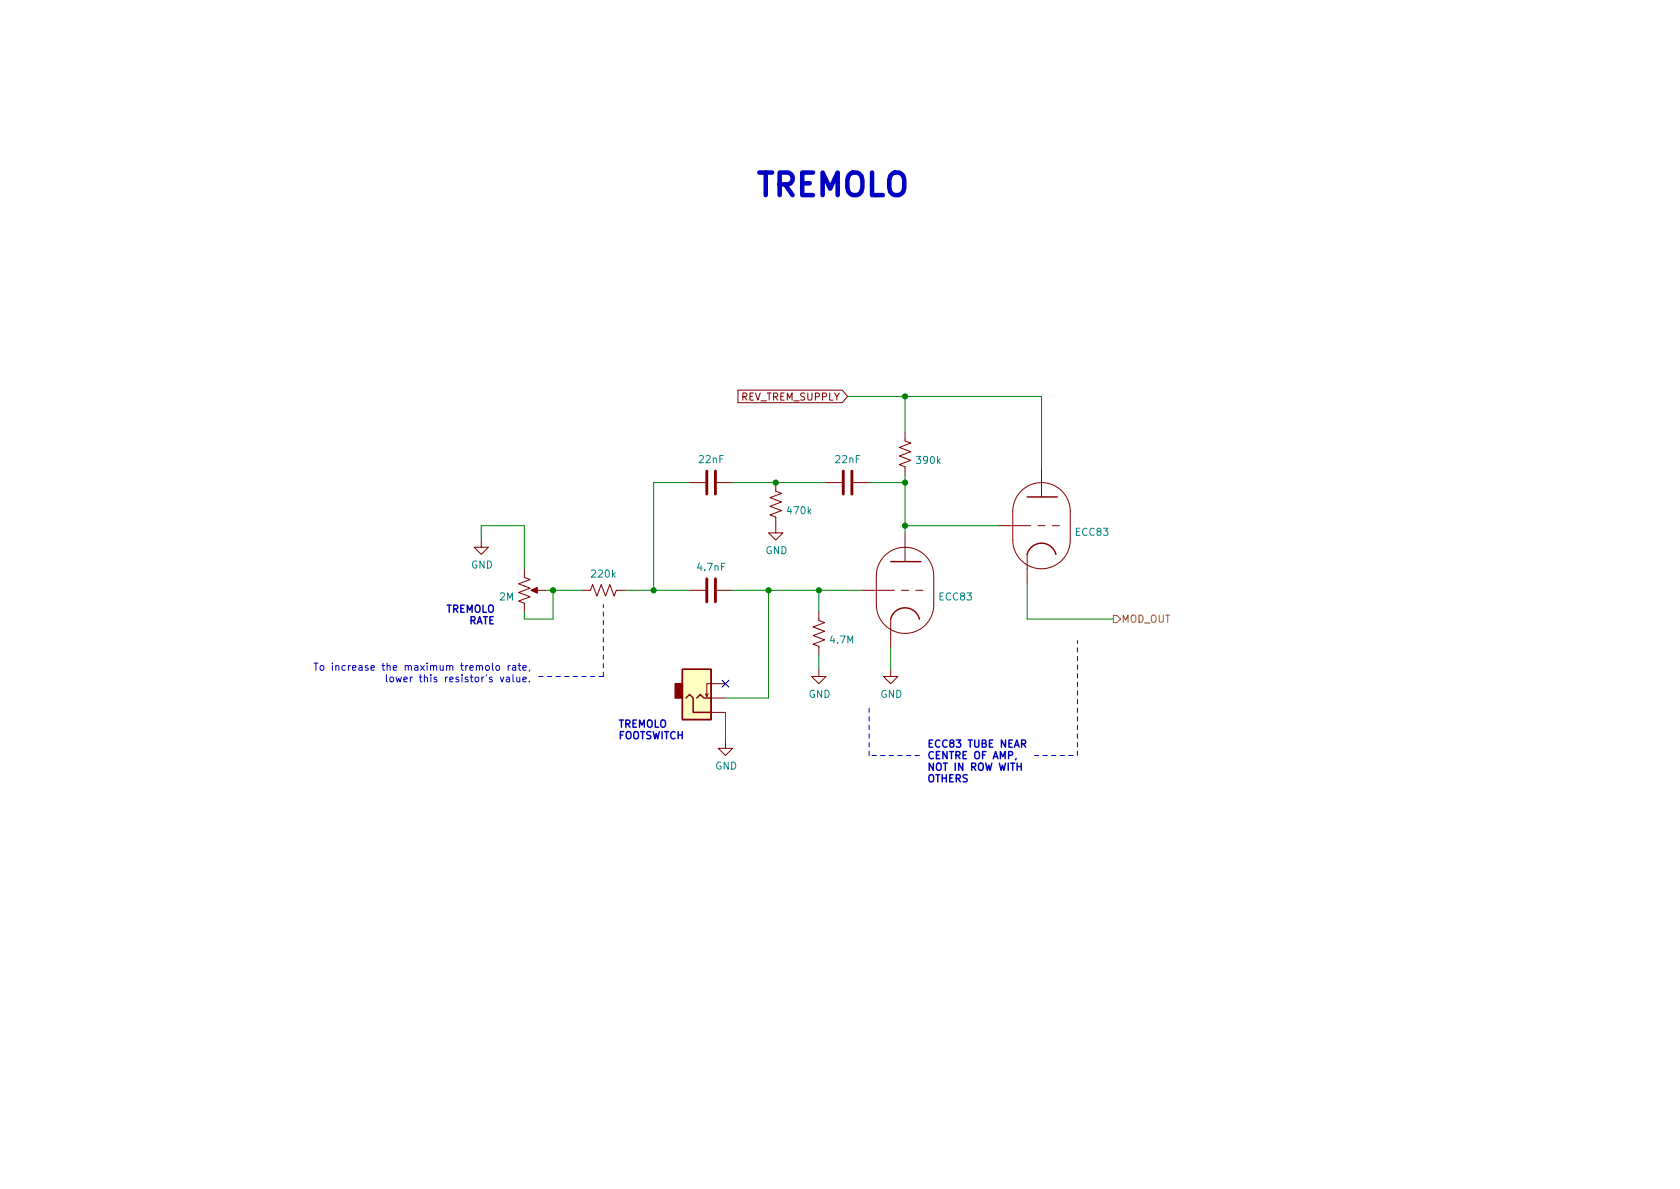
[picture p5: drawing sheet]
<svg xmlns="http://www.w3.org/2000/svg" width="297mm" height="210mm" viewBox="0 0 297 210" stroke-linecap="round" stroke-linejoin="round" font-family="sans-serif">
<g fill="none" stroke="#840000" stroke-width=".18">
<path d="M130.5 69h18.4l1 1.1-1 1.1h-18.4zM160 76.4v1.6l1 .4-2 .7 2 .8-2 .7 2 .8-2 .8 1 .3v1.6M85.1 95.5v1.3h1.3l-1.3 1.2-1.3-1.2h1.3M121.9 85.3h2.8M126.7 85.3h2.8M137.2 85.3v1.6l1 .3-2.1 .8 2.1 .8-2.1 .7 2.1 .8-2.1 .8 1.1 .3v2.8h1.2l-1.2 1.3-1.3-1.3h1.3M146 85.3h2.8M150.9 85.3h2.8M156.4 98.3a5.1 5.1 0 0 1 5.6-1.1 5.1 5.1 0 0 1 3.1 4.6v5.1a5.1 5.1 0 0 1-5.1 5.1 5.1 5.1 0 0 1-5.1-5.1v-5.1a5.1 5.1 0 0 1 1.5-3.5zM160 94.2v5.1M176.5 93h5.7M179.1 95.5a5.1 5.1 0 0 0 5 5.1 5.1 5.1 0 0 0 5.1-5.1"/>
<path d="M179.1 90.4v5.1M179.1 90.4a5.1 5.1 0 0 1 5-5.1 5.1 5.1 0 0 1 5.1 5.1M181.6 98v5.1M183.5 93h1.3M184.1 82.8v5.1M186.1 93h1.2M189.2 90.4v5.1M92.7 100.6v1.5l1 .4-2 .7 2 .8-2 .8 2 .7-2 .8 1 .4v1.5M94.2 104.4h2.3M102.9 104.4h1.5l.4-1 .7 2 .8-2 .8 2 .7-2 .8 2 .4-1h1.5M121.9 104.4h2.8M126.7 104.4h2.8"/>
<path d="M144.8 108.2v1.5l1 .4-2 .8 2 .7-2 .8 2 .8-2 .7 1 .4v1.5M144.8 118.4v1.2h1.2l-1.2 1.3-1.3-1.3h1.3M152.4 104.4h5.7M157.5 118.4v1.2h1.2l-1.2 1.3-1.3-1.3h1.3M157.5 109.5v5M159.4 104.4h1.3M161.9 104.4h1.3M125.2 122.7l-.2 .5M125.7 126h2.6M125.7 123.4h2.6M128.3 120.9h-3.3v2.3l-.3-.5M128.3 131.1v1.2h1.2l-1.2 1.3-1.3-1.3h1.3"/>
</g>
<path d="M120.6 118.4h5.1v8.8h-5.1z" fill="#ffffc2" stroke="#ffffc2" stroke-width=".18"/>
<path d="M157.5 99.3h5.3M181.6 98a2.62 2.62 0 0 1 2.5-1.9 2.62 2.62 0 0 1 2.6 1.9M181.6 87.9h5.3M120.6 118.4h5.1v8.8h-5.1zM157.5 109.5a2.62 2.62 0 0 1 2.5-2 2.62 2.62 0 0 1 2.6 2M121.3 123.4l.6-.6 .7 .6v2.6h3.1M123.2 123.4l.6-.6 .7 .6h1.2" fill="none" stroke="#840000" stroke-width=".25"/>
<path d="M119.4 120.9h1.2v2.5h-1.2z" fill="#840000" stroke="#840000" stroke-width=".25"/>
<path d="M93.9 104.4l1.1-.5v1z" fill="#840000" stroke="#840000" stroke-width=".18"/>
<path d="M125 83.3v4.1M126.5 83.3v4.1M149.1 83.3v4.1M150.6 83.3v4.1M125 102.4v4M126.5 102.4v4" fill="none" stroke="#840000" stroke-width=".51"/>
<path d="M196.8 108.8h.7l.6 .7-.6 .6h-.7z" fill="none" stroke="#848400" stroke-width=".18"/>
<g fill="none" stroke="#0000c2" stroke-width=".18">
<path d="M55.5 117.3h.7M55.9 117.3v1.2M56.7 117.7h.3l.3 .2v.4l-.3 .2h-.3l-.1-.2zM58.8 117.3v.1M58.8 117.7v.8M59.4 117.8l.2-.1h.3v.8M59.4 117.7v.8M68.3 119.3v1.1l.2 .2M69 119.8l.4-.1 .2 .3v.3l-.2 .3-.4-.1-.1-.2zM70 119.7l.3 .9 .2-.6 .2 .6 .3-.9M92.5 118.1l.6-.1-.1-.3h-.4l-.1 .2v.6h.5M93.7 118.5l-.2 .2"/>
<path d="M92.5 120.2l.6-.2-.1-.2-.4-.1-.1 .2v.6h.5M93.6 120.5v.1"/>
</g>
<path d="M179.7 134.1l-.2 .3M179.8 135.6h.8M180.6 134.9v1.3M180.6 131.5h.6l.2-.2-.1-.3-.7-.1v1.2M180.9 131.5l.5 .6" fill="none" stroke="#0000c2" stroke-width=".25"/>
<path d="M95.2 119.6h11.5M106.7 119.6v-12.7M153.7 133.6v-8.9M162.6 133.6h-8.9M182.9 133.6h7.6M190.5 133.6v-20.3" fill="none" stroke="#0000c2" stroke-width=".18" stroke-dasharray=".8 .8"/>
<g fill="none" stroke="#008400" stroke-width=".18">
<path d="M149.9 70.1h34.2v12.7M160 70.1v6.3M85.1 95.5v-2.5h7.6v7.6M121.9 85.3h-6.3v19.1M129.5 85.3h16.5M153.7 85.3h6.3M160 84.1v10.1M160 93h16.5M96.5 104.4h6.4M97.8 104.4v5.1h-5.1v-1.3M110.5 104.4h11.4M129.5 104.4h22.9"/>
<path d="M135.9 104.4v19h-7.6M144.8 104.4v3.8M144.8 115.8v2.6M157.5 114.5v3.9M181.6 103.1v6.4h15.2M128.3 126v5.1"/>
</g>
<path d="M127.7 120.3l1.2 1.2M128.9 120.3l-1.2 1.2" fill="none" stroke="#000084" stroke-width=".18"/>
<g fill="#008400" stroke="#008400" stroke-width=".18">
<circle cx="97.8" cy="104.4" r=".46"/>
<circle cx="115.6" cy="104.4" r=".46"/>
<circle cx="135.9" cy="104.4" r=".46"/>
<circle cx="160" cy="70.1" r=".46"/>
<circle cx="160" cy="85.3" r=".46"/>
<circle cx="144.8" cy="104.4" r=".46"/>
<circle cx="160" cy="93" r=".46"/>
<circle cx="137.2" cy="85.3" r=".46"/>
</g>
<text font-size="5.6" fill="#0000c2" x="133.3" y="34.7">TREMOLO</text>
<text font-size="1.8" fill="#840000" x="130.9" y="70.8">REV_TREM_SUPPLY</text>
<g font-size="1.8" fill="#008484">
<text x="123.7" y="81.9">22nF</text>
<text x="147.8" y="81.9">22nF</text>
<text x="162.2" y="82">390k</text>
<text x="139.3" y="90.9">470k</text>
<text x="190.2" y="94.7">ECC83</text>
<text x="83.3" y="100.5">GND</text>
<text x="123.4" y="100.9">4.7nF</text>
<text x="135.3" y="98">GND</text>
<text x="88.3" y="106.2">2M</text>
<text x="104.7" y="102.1">220k</text>
<text x="166.1" y="106.2">ECC83</text>
<text x="146.9" y="113.8">4.7M</text>
<text x="142.9" y="123.4">GND</text>
<text x="155.6" y="123.4">GND</text>
<text x="126.4" y="136.1">GND</text>
</g>
<g font-size="1.8" fill="#0000c2">
<text x="78.8" y="108.3">TREMOLO</text>
<text x="82.8" y="110.4">RATE</text>
<text x="61.1" y="118.6">To increase the maximum tremolo rate,</text>
<text x="71.8" y="120.6">lower this resistor's value.</text>
<text x="109.2" y="128.7">TREMOLO</text>
<text x="109.2" y="130.7">FOOTSWITCH</text>
<text x="163.8" y="132.2">ECC83 TUBE NEAR</text>
<text x="163.8" y="134.2">CENTRE OF AMP,</text>
<text x="163.8" y="136.3">NOT IN ROW WITH</text>
<text x="163.8" y="138.3">OTHERS</text>
</g>
<text font-size="1.8" fill="#848400" x="198.2" y="110.1">MOD_OUT</text>
</svg>
